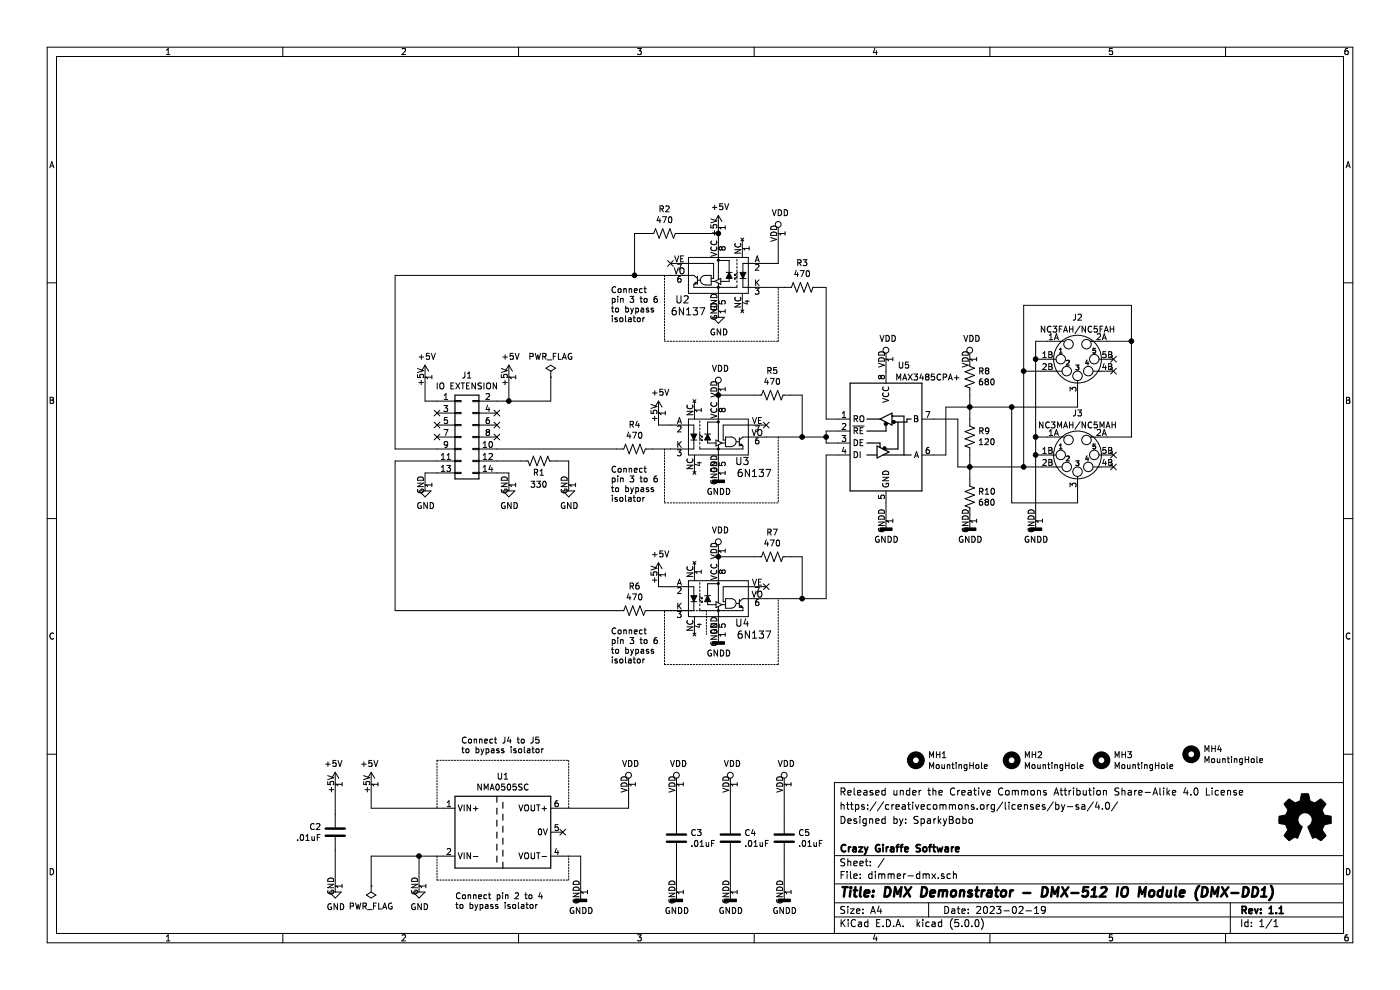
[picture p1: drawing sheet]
EESchema Schematic File Version 4
LIBS:dimmer-dmx-cache
EELAYER 26 0
EELAYER END
$Descr A4 11693 8268
encoding utf-8
Sheet 1 1
Title "DMX Demonstrator - DMX-512 IO Module (DMX-DD1)"
Date "2023-02-19"
Rev "1.1"
Comp "Crazy Giraffe Software"
Comment1 ""
Comment2 "Designed by: SparkyBobo"
Comment3 "https://creativecommons.org/licenses/by-sa/4.0/"
Comment4 "Released under the Creative Commons Attribution Share-Alike 4.0 License"
$EndDescr
$Comp
L power:GND #PWR0117
U 1 1
P 3500 7400
F 0 "#PWR0117" H 3500 7150 50  0001 C CNN
F 1 "GND" H 3505 7227 50  0000 C CNN
F 2 "" H 3500 7400 50  0001 C CNN
F 3 "" H 3500 7400 50  0001 C CNN
	1    3500 7400
	1    0    0    -1  
$EndComp
$Comp
L Device:C C2
U 1 1
P 2800 6950
F 0 "C2" H 2915 6996 50  0000 L CNN
F 1 ".01uF" H 2915 6905 50  0000 L CNN
F 2 "Capacitors:CAP-PTH-2.54" H 2838 6800 50  0001 C CNN
F 3 "~" H 2800 6950 50  0001 C CNN
	1    2800 6950
	-1   0    0    -1  
$EndComp
$Comp
L Device:C C3
U 1 1
P 5650 7000
F 0 "C3" H 5765 7046 50  0000 L CNN
F 1 ".01uF" H 5765 6955 50  0000 L CNN
F 2 "Capacitors:CAP-PTH-2.54" H 5688 6850 50  0001 C CNN
F 3 "~" H 5650 7000 50  0001 C CNN
	1    5650 7000
	1    0    0    -1  
$EndComp
$Comp
L Device:C C4
U 1 1
P 6100 7000
F 0 "C4" H 6215 7046 50  0000 L CNN
F 1 ".01uF" H 6215 6955 50  0000 L CNN
F 2 "Capacitors:CAP-PTH-2.54" H 6138 6850 50  0001 C CNN
F 3 "~" H 6100 7000 50  0001 C CNN
	1    6100 7000
	1    0    0    -1  
$EndComp
Wire Wire Line
	2800 7400 2800 7100
Wire Wire Line
	2800 6800 2800 6550
Wire Wire Line
	5650 6550 5650 6850
Wire Wire Line
	5650 7150 5650 7450
Wire Wire Line
	6100 7450 6100 7150
Wire Wire Line
	6100 6850 6100 6550
$Comp
L Graphic:Logo_Open_Hardware_Small #LOGO1
U 1 1
P 10900 6850
F 0 "#LOGO1" H 10900 7125 50  0001 C CNN
F 1 "Logo_Open_Hardware_Small" H 10900 6625 50  0001 C CNN
F 2 "" H 10900 6850 50  0001 C CNN
F 3 "~" H 10900 6850 50  0001 C CNN
	1    10900 6850
	1    0    0    -1  
$EndComp
$Comp
L dk_Optoisolators-Logic-Output:6N137 U2
U 1 1
P 6000 2300
F 0 "U2" H 6300 2100 60  0000 C CNN
F 1 "6N137" H 6250 2000 60  0000 C CNN
F 2 "Package_DIP:DIP-8_W7.62mm_Socket" H 6200 2500 60  0001 L CNN
F 3 "https://media.digikey.com/pdf/Data%20Sheets/Lite-On%20PDFs/6N137%20Series.pdf" H 6200 2600 60  0001 L CNN
F 4 "160-1791-ND" H 6200 2700 60  0001 L CNN "Digi-Key_PN"
F 5 "6N137" H 6200 2800 60  0001 L CNN "MPN"
F 6 "Isolators" H 6200 2900 60  0001 L CNN "Category"
F 7 "Optoisolators - Logic Output" H 6200 3000 60  0001 L CNN "Family"
F 8 "https://media.digikey.com/pdf/Data%20Sheets/Lite-On%20PDFs/6N137%20Series.pdf" H 6200 3100 60  0001 L CNN "DK_Datasheet_Link"
F 9 "/product-detail/en/lite-on-inc/6N137/160-1791-ND/1969175" H 6200 3200 60  0001 L CNN "DK_Detail_Page"
F 10 "OPTOISO 5KV 1CH OPEN COLL 8DIP" H 6200 3300 60  0001 L CNN "Description"
F 11 "Lite-On Inc." H 6200 3400 60  0001 L CNN "Manufacturer"
F 12 "Active" H 6200 3500 60  0001 L CNN "Status"
	1    6000 2300
	-1   0    0    -1  
$EndComp
$Comp
L Interface_UART:MAX3485 U5
U 1 1
P 7400 3600
F 0 "U5" H 7550 4150 50  0000 C CNN
F 1 "MAX3485CPA+" H 7750 4050 50  0000 C CNN
F 2 "Package_DIP:DIP-8_W7.62mm_Socket" H 7400 2900 50  0001 C CNN
F 3 "https://datasheets.maximintegrated.com/en/ds/MAX3483-MAX3491.pdf" H 7400 3650 50  0001 C CNN
	1    7400 3600
	1    0    0    -1  
$EndComp
$Comp
L dk_Optoisolators-Logic-Output:6N137 U3
U 1 1
P 6000 3650
F 0 "U3" H 6200 3450 60  0000 C CNN
F 1 "6N137" H 6300 3350 60  0000 C CNN
F 2 "Package_DIP:DIP-8_W7.62mm_Socket" H 6200 3850 60  0001 L CNN
F 3 "https://media.digikey.com/pdf/Data%20Sheets/Lite-On%20PDFs/6N137%20Series.pdf" H 6200 3950 60  0001 L CNN
F 4 "160-1791-ND" H 6200 4050 60  0001 L CNN "Digi-Key_PN"
F 5 "6N137" H 6200 4150 60  0001 L CNN "MPN"
F 6 "Isolators" H 6200 4250 60  0001 L CNN "Category"
F 7 "Optoisolators - Logic Output" H 6200 4350 60  0001 L CNN "Family"
F 8 "https://media.digikey.com/pdf/Data%20Sheets/Lite-On%20PDFs/6N137%20Series.pdf" H 6200 4450 60  0001 L CNN "DK_Datasheet_Link"
F 9 "/product-detail/en/lite-on-inc/6N137/160-1791-ND/1969175" H 6200 4550 60  0001 L CNN "DK_Detail_Page"
F 10 "OPTOISO 5KV 1CH OPEN COLL 8DIP" H 6200 4650 60  0001 L CNN "Description"
F 11 "Lite-On Inc." H 6200 4750 60  0001 L CNN "Manufacturer"
F 12 "Active" H 6200 4850 60  0001 L CNN "Status"
	1    6000 3650
	1    0    0    -1  
$EndComp
$Comp
L Device:R_US R3
U 1 1
P 6700 2400
F 0 "R3" V 6495 2400 50  0000 C CNN
F 1 "470" V 6586 2400 50  0000 C CNN
F 2 "Resistor_THT:R_Axial_DIN0207_L6.3mm_D2.5mm_P10.16mm_Horizontal" V 6740 2390 50  0001 C CNN
F 3 "~" H 6700 2400 50  0001 C CNN
	1    6700 2400
	0    1    1    0   
$EndComp
Wire Wire Line
	7000 3700 6900 3700
Wire Wire Line
	6900 3600 7000 3600
Wire Wire Line
	7000 3500 6900 3500
Wire Wire Line
	7000 3800 6900 3800
$Comp
L power:GNDD #PWR0105
U 1 1
P 7400 4350
F 0 "#PWR0105" H 7400 4100 50  0001 C CNN
F 1 "GNDD" H 7404 4195 50  0000 C CNN
F 2 "" H 7400 4350 50  0001 C CNN
F 3 "" H 7400 4350 50  0001 C CNN
	1    7400 4350
	1    0    0    -1  
$EndComp
$Comp
L power:VDD #PWR0106
U 1 1
P 7400 3000
F 0 "#PWR0106" H 7400 2850 50  0001 C CNN
F 1 "VDD" H 7417 3173 50  0000 C CNN
F 2 "" H 7400 3000 50  0001 C CNN
F 3 "" H 7400 3000 50  0001 C CNN
	1    7400 3000
	1    0    0    -1  
$EndComp
$Comp
L power:VDD #PWR0107
U 1 1
P 6500 1950
F 0 "#PWR0107" H 6500 1800 50  0001 C CNN
F 1 "VDD" H 6517 2123 50  0000 C CNN
F 2 "" H 6500 1950 50  0001 C CNN
F 3 "" H 6500 1950 50  0001 C CNN
	1    6500 1950
	1    0    0    -1  
$EndComp
NoConn ~ 6400 3550
$Comp
L Device:R_US R5
U 1 1
P 6450 3300
F 0 "R5" V 6245 3300 50  0000 C CNN
F 1 "470" V 6336 3300 50  0000 C CNN
F 2 "Resistor_THT:R_Axial_DIN0207_L6.3mm_D2.5mm_P10.16mm_Horizontal" V 6490 3290 50  0001 C CNN
F 3 "~" H 6450 3300 50  0001 C CNN
	1    6450 3300
	0    1    1    0   
$EndComp
Wire Wire Line
	6900 3650 6700 3650
Wire Wire Line
	6600 3300 6700 3300
Wire Wire Line
	6700 3300 6700 3650
Connection ~ 6700 3650
Wire Wire Line
	6000 3350 6000 3300
Wire Wire Line
	6300 3300 6000 3300
Connection ~ 6000 3300
Wire Wire Line
	6000 3300 6000 3250
$Comp
L power:VDD #PWR0108
U 1 1
P 6000 3250
F 0 "#PWR0108" H 6000 3100 50  0001 C CNN
F 1 "VDD" H 6017 3423 50  0000 C CNN
F 2 "" H 6000 3250 50  0001 C CNN
F 3 "" H 6000 3250 50  0001 C CNN
	1    6000 3250
	1    0    0    -1  
$EndComp
$Comp
L power:GNDD #PWR0109
U 1 1
P 6000 3950
F 0 "#PWR0109" H 6000 3700 50  0001 C CNN
F 1 "GNDD" H 6004 3795 50  0000 C CNN
F 2 "" H 6000 3950 50  0001 C CNN
F 3 "" H 6000 3950 50  0001 C CNN
	1    6000 3950
	1    0    0    -1  
$EndComp
$Comp
L power:GND #PWR0110
U 1 1
P 6000 2600
F 0 "#PWR0110" H 6000 2350 50  0001 C CNN
F 1 "GND" H 6005 2427 50  0000 C CNN
F 2 "" H 6000 2600 50  0001 C CNN
F 3 "" H 6000 2600 50  0001 C CNN
	1    6000 2600
	1    0    0    -1  
$EndComp
$Comp
L Device:R_US R2
U 1 1
P 5550 1950
F 0 "R2" V 5345 1950 50  0000 C CNN
F 1 "470" V 5436 1950 50  0000 C CNN
F 2 "Resistor_THT:R_Axial_DIN0207_L6.3mm_D2.5mm_P10.16mm_Horizontal" V 5590 1940 50  0001 C CNN
F 3 "~" H 5550 1950 50  0001 C CNN
	1    5550 1950
	0    1    1    0   
$EndComp
$Comp
L power:+5V #PWR0111
U 1 1
P 6000 1900
F 0 "#PWR0111" H 6000 1750 50  0001 C CNN
F 1 "+5V" H 6015 2073 50  0000 C CNN
F 2 "" H 6000 1900 50  0001 C CNN
F 3 "" H 6000 1900 50  0001 C CNN
	1    6000 1900
	1    0    0    -1  
$EndComp
Wire Wire Line
	5700 1950 6000 1950
Wire Wire Line
	6000 1950 6000 1900
Wire Wire Line
	6000 2000 6000 1950
Connection ~ 6000 1950
Wire Wire Line
	5400 1950 5300 1950
Wire Wire Line
	5300 1950 5300 2300
Connection ~ 5300 2300
$Comp
L dk_Optoisolators-Logic-Output:6N137 U4
U 1 1
P 6000 5000
F 0 "U4" H 6200 4800 60  0000 C CNN
F 1 "6N137" H 6300 4700 60  0000 C CNN
F 2 "Package_DIP:DIP-8_W7.62mm_Socket" H 6200 5200 60  0001 L CNN
F 3 "https://media.digikey.com/pdf/Data%20Sheets/Lite-On%20PDFs/6N137%20Series.pdf" H 6200 5300 60  0001 L CNN
F 4 "160-1791-ND" H 6200 5400 60  0001 L CNN "Digi-Key_PN"
F 5 "6N137" H 6200 5500 60  0001 L CNN "MPN"
F 6 "Isolators" H 6200 5600 60  0001 L CNN "Category"
F 7 "Optoisolators - Logic Output" H 6200 5700 60  0001 L CNN "Family"
F 8 "https://media.digikey.com/pdf/Data%20Sheets/Lite-On%20PDFs/6N137%20Series.pdf" H 6200 5800 60  0001 L CNN "DK_Datasheet_Link"
F 9 "/product-detail/en/lite-on-inc/6N137/160-1791-ND/1969175" H 6200 5900 60  0001 L CNN "DK_Detail_Page"
F 10 "OPTOISO 5KV 1CH OPEN COLL 8DIP" H 6200 6000 60  0001 L CNN "Description"
F 11 "Lite-On Inc." H 6200 6100 60  0001 L CNN "Manufacturer"
F 12 "Active" H 6200 6200 60  0001 L CNN "Status"
	1    6000 5000
	1    0    0    -1  
$EndComp
NoConn ~ 6400 4900
$Comp
L Device:R_US R7
U 1 1
P 6450 4650
F 0 "R7" V 6245 4650 50  0000 C CNN
F 1 "470" V 6336 4650 50  0000 C CNN
F 2 "Resistor_THT:R_Axial_DIN0207_L6.3mm_D2.5mm_P10.16mm_Horizontal" V 6490 4640 50  0001 C CNN
F 3 "~" H 6450 4650 50  0001 C CNN
	1    6450 4650
	0    1    1    0   
$EndComp
Wire Wire Line
	6900 5000 6700 5000
Wire Wire Line
	6600 4650 6700 4650
Wire Wire Line
	6700 4650 6700 5000
Connection ~ 6700 5000
Wire Wire Line
	6000 4700 6000 4650
Wire Wire Line
	6300 4650 6000 4650
Connection ~ 6000 4650
Wire Wire Line
	6000 4650 6000 4600
$Comp
L power:VDD #PWR0112
U 1 1
P 6000 4600
F 0 "#PWR0112" H 6000 4450 50  0001 C CNN
F 1 "VDD" H 6017 4773 50  0000 C CNN
F 2 "" H 6000 4600 50  0001 C CNN
F 3 "" H 6000 4600 50  0001 C CNN
	1    6000 4600
	1    0    0    -1  
$EndComp
$Comp
L power:GNDD #PWR0113
U 1 1
P 6000 5300
F 0 "#PWR0113" H 6000 5050 50  0001 C CNN
F 1 "GNDD" H 6004 5145 50  0000 C CNN
F 2 "" H 6000 5300 50  0001 C CNN
F 3 "" H 6000 5300 50  0001 C CNN
	1    6000 5300
	1    0    0    -1  
$EndComp
$Comp
L power:+5V #PWR0114
U 1 1
P 5500 3450
F 0 "#PWR0114" H 5500 3300 50  0001 C CNN
F 1 "+5V" H 5515 3623 50  0000 C CNN
F 2 "" H 5500 3450 50  0001 C CNN
F 3 "" H 5500 3450 50  0001 C CNN
	1    5500 3450
	1    0    0    -1  
$EndComp
$Comp
L power:+5V #PWR0115
U 1 1
P 5500 4800
F 0 "#PWR0115" H 5500 4650 50  0001 C CNN
F 1 "+5V" H 5515 4973 50  0000 C CNN
F 2 "" H 5500 4800 50  0001 C CNN
F 3 "" H 5500 4800 50  0001 C CNN
	1    5500 4800
	1    0    0    -1  
$EndComp
Wire Wire Line
	5600 3550 5500 3550
Wire Wire Line
	5500 3550 5500 3450
Wire Wire Line
	5600 4900 5500 4900
Wire Wire Line
	5500 4900 5500 4800
$Comp
L Device:R_US R6
U 1 1
P 5300 5100
F 0 "R6" V 5095 5100 50  0000 C CNN
F 1 "470" V 5186 5100 50  0000 C CNN
F 2 "Resistor_THT:R_Axial_DIN0207_L6.3mm_D2.5mm_P10.16mm_Horizontal" V 5340 5090 50  0001 C CNN
F 3 "~" H 5300 5100 50  0001 C CNN
	1    5300 5100
	0    1    1    0   
$EndComp
$Comp
L Device:R_US R4
U 1 1
P 5300 3750
F 0 "R4" V 5095 3750 50  0000 C CNN
F 1 "470" V 5186 3750 50  0000 C CNN
F 2 "Resistor_THT:R_Axial_DIN0207_L6.3mm_D2.5mm_P10.16mm_Horizontal" V 5340 3740 50  0001 C CNN
F 3 "~" H 5300 3750 50  0001 C CNN
	1    5300 3750
	0    1    1    0   
$EndComp
$Comp
L Device:R_US R10
U 1 1
P 8100 4150
F 0 "R10" H 8168 4196 50  0000 L CNN
F 1 "680" H 8168 4105 50  0000 L CNN
F 2 "Resistor_THT:R_Axial_DIN0207_L6.3mm_D2.5mm_P10.16mm_Horizontal" V 8140 4140 50  0001 C CNN
F 3 "~" H 8100 4150 50  0001 C CNN
	1    8100 4150
	1    0    0    -1  
$EndComp
Wire Wire Line
	6900 3700 6900 3650
Wire Wire Line
	6900 3600 6900 3650
Connection ~ 6900 3650
Wire Wire Line
	6900 3800 6900 5000
$Comp
L Device:R_US R9
U 1 1
P 8100 3650
F 0 "R9" H 8032 3604 50  0000 R CNN
F 1 "120" H 8032 3695 50  0000 R CNN
F 2 "Resistor_THT:R_Axial_DIN0207_L6.3mm_D2.5mm_P10.16mm_Horizontal" V 8140 3640 50  0001 C CNN
F 3 "~" H 8100 3650 50  0001 C CNN
	1    8100 3650
	-1   0    0    1   
$EndComp
$Comp
L Device:R_US R8
U 1 1
P 8100 3150
F 0 "R8" H 8032 3104 50  0000 R CNN
F 1 "680" H 8032 3195 50  0000 R CNN
F 2 "Resistor_THT:R_Axial_DIN0207_L6.3mm_D2.5mm_P10.16mm_Horizontal" V 8140 3140 50  0001 C CNN
F 3 "~" H 8100 3150 50  0001 C CNN
	1    8100 3150
	-1   0    0    1   
$EndComp
Wire Wire Line
	8100 3300 8100 3400
Wire Wire Line
	8100 3400 8100 3500
Connection ~ 8100 3400
Wire Wire Line
	7800 3800 7900 3800
Wire Wire Line
	8000 3900 8100 3900
Wire Wire Line
	8100 3900 8100 3800
Wire Wire Line
	8100 3900 8100 4000
Connection ~ 8100 3900
$Comp
L power:VDD #PWR0116
U 1 1
P 8100 3000
F 0 "#PWR0116" H 8100 2850 50  0001 C CNN
F 1 "VDD" H 8117 3173 50  0000 C CNN
F 2 "" H 8100 3000 50  0001 C CNN
F 3 "" H 8100 3000 50  0001 C CNN
	1    8100 3000
	1    0    0    -1  
$EndComp
$Comp
L power:GNDD #PWR0118
U 1 1
P 8100 4350
F 0 "#PWR0118" H 8100 4100 50  0001 C CNN
F 1 "GNDD" H 8104 4195 50  0000 C CNN
F 2 "" H 8100 4350 50  0001 C CNN
F 3 "" H 8100 4350 50  0001 C CNN
	1    8100 4350
	1    0    0    -1  
$EndComp
Wire Wire Line
	9000 4100 9000 4200
Wire Wire Line
	8700 3900 8550 3900
Wire Wire Line
	8000 3500 8000 3900
Wire Wire Line
	7800 3500 8000 3500
Wire Wire Line
	7900 3800 7900 3400
Wire Wire Line
	7900 3400 8100 3400
Wire Wire Line
	8450 4200 9000 4200
Wire Wire Line
	8700 3800 8650 3800
$Comp
L power:GNDD #PWR0119
U 1 1
P 8650 4350
F 0 "#PWR0119" H 8650 4100 50  0001 C CNN
F 1 "GNDD" H 8654 4195 50  0000 C CNN
F 2 "" H 8650 4350 50  0001 C CNN
F 3 "" H 8650 4350 50  0001 C CNN
	1    8650 4350
	1    0    0    -1  
$EndComp
NoConn ~ 9300 3800
NoConn ~ 9300 3900
Wire Wire Line
	7400 4350 7400 4200
Wire Wire Line
	7400 3100 7400 3000
$Comp
L power:VDD #PWR0120
U 1 1
P 6100 6550
F 0 "#PWR0120" H 6100 6400 50  0001 C CNN
F 1 "VDD" H 6117 6723 50  0000 C CNN
F 2 "" H 6100 6550 50  0001 C CNN
F 3 "" H 6100 6550 50  0001 C CNN
	1    6100 6550
	1    0    0    -1  
$EndComp
$Comp
L power:GNDD #PWR0121
U 1 1
P 6100 7450
F 0 "#PWR0121" H 6100 7200 50  0001 C CNN
F 1 "GNDD" H 6104 7295 50  0000 C CNN
F 2 "" H 6100 7450 50  0001 C CNN
F 3 "" H 6100 7450 50  0001 C CNN
	1    6100 7450
	1    0    0    -1  
$EndComp
$Comp
L power:VDD #PWR0122
U 1 1
P 5650 6550
F 0 "#PWR0122" H 5650 6400 50  0001 C CNN
F 1 "VDD" H 5667 6723 50  0000 C CNN
F 2 "" H 5650 6550 50  0001 C CNN
F 3 "" H 5650 6550 50  0001 C CNN
	1    5650 6550
	1    0    0    -1  
$EndComp
$Comp
L power:GNDD #PWR0123
U 1 1
P 5650 7450
F 0 "#PWR0123" H 5650 7200 50  0001 C CNN
F 1 "GNDD" H 5654 7295 50  0000 C CNN
F 2 "" H 5650 7450 50  0001 C CNN
F 3 "" H 5650 7450 50  0001 C CNN
	1    5650 7450
	1    0    0    -1  
$EndComp
$Comp
L power:GNDD #PWR0125
U 1 1
P 4850 7450
F 0 "#PWR0125" H 4850 7200 50  0001 C CNN
F 1 "GNDD" H 4854 7295 50  0000 C CNN
F 2 "" H 4850 7450 50  0001 C CNN
F 3 "" H 4850 7450 50  0001 C CNN
	1    4850 7450
	1    0    0    -1  
$EndComp
$Comp
L power:VDD #PWR0126
U 1 1
P 5250 6550
F 0 "#PWR0126" H 5250 6400 50  0001 C CNN
F 1 "VDD" H 5267 6723 50  0000 C CNN
F 2 "" H 5250 6550 50  0001 C CNN
F 3 "" H 5250 6550 50  0001 C CNN
	1    5250 6550
	1    0    0    -1  
$EndComp
Wire Wire Line
	5250 6550 5250 6750
Wire Wire Line
	4700 7150 4850 7150
NoConn ~ 4700 6950
$Comp
L Regulator_Switching:NMA0505SC U1
U 1 1
P 4200 6950
F 0 "U1" H 4200 7417 50  0000 C CNN
F 1 "NMA0505SC" H 4200 7326 50  0000 C CNN
F 2 "footprints:Converter_DCDC_muRata_NMAxxxxSC_THT_Bypass" H 4200 6600 50  0001 C CIN
F 3 "http://power.murata.com/data/power/ncl/kdc_nma.pdf" H 4200 6950 50  0001 C CNN
	1    4200 6950
	1    0    0    -1  
$EndComp
$Comp
L power:PWR_FLAG #FLG0102
U 1 1
P 3100 7400
F 0 "#FLG0102" H 3100 7475 50  0001 C CNN
F 1 "PWR_FLAG" H 3100 7573 50  0000 C CNN
F 2 "" H 3100 7400 50  0001 C CNN
F 3 "~" H 3100 7400 50  0001 C CNN
	1    3100 7400
	-1   0    0    1   
$EndComp
$Comp
L power:+5V #PWR0127
U 1 1
P 3100 6550
F 0 "#PWR0127" H 3100 6400 50  0001 C CNN
F 1 "+5V" H 3115 6723 50  0000 C CNN
F 2 "" H 3100 6550 50  0001 C CNN
F 3 "" H 3100 6550 50  0001 C CNN
	1    3100 6550
	-1   0    0    -1  
$EndComp
Wire Wire Line
	3100 6550 3100 6750
Wire Wire Line
	3100 7400 3100 7150
Wire Wire Line
	3100 7150 3500 7150
Connection ~ 3500 7150
Wire Wire Line
	3500 7150 3700 7150
NoConn ~ 5600 2200
$Comp
L Device:C C5
U 1 1
P 6550 7000
F 0 "C5" H 6665 7046 50  0000 L CNN
F 1 ".01uF" H 6665 6955 50  0000 L CNN
F 2 "Capacitors:CAP-PTH-2.54" H 6588 6850 50  0001 C CNN
F 3 "~" H 6550 7000 50  0001 C CNN
	1    6550 7000
	1    0    0    -1  
$EndComp
Wire Wire Line
	6550 7450 6550 7150
Wire Wire Line
	6550 6850 6550 6550
$Comp
L power:GNDD #PWR0128
U 1 1
P 6550 7450
F 0 "#PWR0128" H 6550 7200 50  0001 C CNN
F 1 "GNDD" H 6554 7295 50  0000 C CNN
F 2 "" H 6550 7450 50  0001 C CNN
F 3 "" H 6550 7450 50  0001 C CNN
	1    6550 7450
	1    0    0    -1  
$EndComp
$Comp
L power:VDD #PWR0129
U 1 1
P 6550 6550
F 0 "#PWR0129" H 6550 6400 50  0001 C CNN
F 1 "VDD" H 6567 6723 50  0000 C CNN
F 2 "" H 6550 6550 50  0001 C CNN
F 3 "" H 6550 6550 50  0001 C CNN
	1    6550 6550
	1    0    0    -1  
$EndComp
$Comp
L power:+5V #PWR0130
U 1 1
P 2800 6550
F 0 "#PWR0130" H 2800 6400 50  0001 C CNN
F 1 "+5V" H 2815 6723 50  0000 C CNN
F 2 "" H 2800 6550 50  0001 C CNN
F 3 "" H 2800 6550 50  0001 C CNN
	1    2800 6550
	-1   0    0    -1  
$EndComp
$Comp
L power:GND #PWR0124
U 1 1
P 2800 7400
F 0 "#PWR0124" H 2800 7150 50  0001 C CNN
F 1 "GND" H 2805 7227 50  0000 C CNN
F 2 "" H 2800 7400 50  0001 C CNN
F 3 "" H 2800 7400 50  0001 C CNN
	1    2800 7400
	1    0    0    -1  
$EndComp
Connection ~ 8550 3900
Wire Wire Line
	8450 4200 8450 3400
Wire Wire Line
	9000 3300 9000 3400
Wire Wire Line
	9000 3400 8450 3400
Connection ~ 8450 3400
Wire Wire Line
	8100 3400 8450 3400
Wire Wire Line
	8100 3900 8550 3900
$Comp
L parts.library:XLR-3-5 J3
U 1 1
P 9000 3800
F 0 "J3" H 9000 4150 50  0000 C CNN
F 1 "NC3MAH/NC5MAH" H 9000 4050 50  0000 C CNN
F 2 "footprints:NEUTRIK-NC3MAH-NC5MAH" H 9000 3800 50  0001 C CNN
F 3 " ~" H 9000 3800 50  0001 C CNN
	1    9000 3800
	1    0    0    -1  
$EndComp
$Comp
L parts.library:XLR-3-5 J2
U 1 1
P 9000 3000
F 0 "J2" H 9000 3350 50  0000 C CNN
F 1 "NC3FAH/NC5FAH" H 9000 3250 50  0000 C CNN
F 2 "footprints:NEUTRIK-NC3FAH-NC5FAH" H 9000 3000 50  0001 C CNN
F 3 " ~" H 9000 3000 50  0001 C CNN
	1    9000 3000
	1    0    0    -1  
$EndComp
NoConn ~ 9300 3100
NoConn ~ 9300 3000
Wire Wire Line
	8700 3100 8550 3100
Wire Wire Line
	8550 3100 8550 3900
Wire Wire Line
	8650 3800 8650 3650
Wire Wire Line
	8650 3000 8700 3000
Connection ~ 8650 3800
Wire Wire Line
	8650 3000 8650 2850
Wire Wire Line
	8650 2850 8750 2850
Connection ~ 8650 3000
Wire Wire Line
	9250 2850 9450 2850
Wire Wire Line
	9450 2850 9450 3650
Wire Wire Line
	9250 3650 9450 3650
Wire Wire Line
	8750 3650 8650 3650
Connection ~ 8650 3650
Wire Wire Line
	8650 3650 8650 3000
Wire Wire Line
	8650 3800 8650 4350
Wire Wire Line
	8550 3100 8550 2550
Wire Wire Line
	8550 2550 9450 2550
Wire Wire Line
	9450 2550 9450 2850
Connection ~ 8550 3100
Connection ~ 9450 2850
Wire Wire Line
	8100 4350 8100 4300
Wire Wire Line
	3500 7150 3500 7400
Wire Wire Line
	6400 2200 6500 2200
Text Notes 5100 2700 0    50   ~ 0
Connect\npin 3 to 6\nto bypass\nisolator
Text Notes 5100 4200 0    50   ~ 0
Connect\npin 3 to 6\nto bypass\nisolator
Text Notes 5100 5550 0    50   ~ 0
Connect\npin 3 to 6\nto bypass\nisolator
Wire Notes Line
	5550 5550 6500 5550
Wire Notes Line
	3650 6350 4750 6350
Text Notes 3850 6300 0    50   ~ 0
Connect J4 to J5\nto bypass isolator
Text Notes 3800 7600 0    50   ~ 0
Connect pin 2 to 4\nto bypass isolator
Wire Notes Line
	3650 7150 3650 7350
Wire Notes Line
	3650 7350 4750 7350
Wire Notes Line
	4750 7350 4750 7150
Wire Wire Line
	6850 2400 6900 2400
Wire Wire Line
	6500 2200 6500 1950
Wire Wire Line
	4700 6750 5250 6750
Wire Wire Line
	3100 6750 3700 6750
Wire Notes Line
	4750 6350 4750 6750
Wire Notes Line
	3650 6350 3650 6750
Wire Wire Line
	6900 2400 6900 3500
Wire Wire Line
	6400 2400 6550 2400
Wire Wire Line
	5300 2300 5600 2300
Wire Wire Line
	5450 3750 5600 3750
Wire Wire Line
	6400 3650 6700 3650
Wire Wire Line
	6400 5000 6700 5000
Wire Wire Line
	5450 5100 5600 5100
Wire Notes Line
	5550 5550 5550 5100
Wire Notes Line
	5550 5100 5900 5100
Wire Notes Line
	5900 5100 5900 5300
Wire Notes Line
	6500 5550 6500 5000
Wire Notes Line
	6500 3650 6500 4200
Wire Notes Line
	5550 3750 5550 4200
Wire Notes Line
	5550 2300 5550 2850
Wire Notes Line
	5550 2850 6500 2850
Wire Notes Line
	6500 2850 6500 2400
Wire Notes Line
	5550 4200 6500 4200
$Comp
L Connector_Generic:Conn_02x07_Odd_Even J1
U 1 1
P 3850 3650
F 0 "J1" H 3900 4167 50  0000 C CNN
F 1 "IO EXTENSION" H 3900 4076 50  0000 C CNN
F 2 "Connector_IDC:IDC-Header_2x07_P2.54mm_Horizontal" H 3850 3650 50  0001 C CNN
F 3 "~" H 3850 3650 50  0001 C CNN
	1    3850 3650
	1    0    0    -1  
$EndComp
$Comp
L power:+5V #PWR0101
U 1 1
P 4250 3150
F 0 "#PWR0101" H 4250 3000 50  0001 C CNN
F 1 "+5V" H 4265 3323 50  0000 C CNN
F 2 "" H 4250 3150 50  0001 C CNN
F 3 "" H 4250 3150 50  0001 C CNN
	1    4250 3150
	1    0    0    -1  
$EndComp
$Comp
L power:+5V #PWR0102
U 1 1
P 3550 3150
F 0 "#PWR0102" H 3550 3000 50  0001 C CNN
F 1 "+5V" H 3565 3323 50  0000 C CNN
F 2 "" H 3550 3150 50  0001 C CNN
F 3 "" H 3550 3150 50  0001 C CNN
	1    3550 3150
	1    0    0    -1  
$EndComp
$Comp
L power:GND #PWR0103
U 1 1
P 3550 4050
F 0 "#PWR0103" H 3550 3800 50  0001 C CNN
F 1 "GND" H 3555 3877 50  0000 C CNN
F 2 "" H 3550 4050 50  0001 C CNN
F 3 "" H 3550 4050 50  0001 C CNN
	1    3550 4050
	1    0    0    -1  
$EndComp
$Comp
L power:GND #PWR0104
U 1 1
P 4250 4050
F 0 "#PWR0104" H 4250 3800 50  0001 C CNN
F 1 "GND" H 4255 3877 50  0000 C CNN
F 2 "" H 4250 4050 50  0001 C CNN
F 3 "" H 4250 4050 50  0001 C CNN
	1    4250 4050
	1    0    0    -1  
$EndComp
NoConn ~ 3650 3450
NoConn ~ 3650 3550
NoConn ~ 3650 3650
NoConn ~ 4150 3450
NoConn ~ 4150 3550
NoConn ~ 4150 3650
Wire Wire Line
	4150 3350 4250 3350
Wire Wire Line
	4250 3350 4250 3150
Wire Wire Line
	3650 3350 3550 3350
Wire Wire Line
	3550 3350 3550 3150
Wire Wire Line
	3550 4050 3550 3950
Wire Wire Line
	3550 3950 3650 3950
Wire Wire Line
	4150 3950 4250 3950
Wire Wire Line
	4250 3950 4250 4050
Wire Wire Line
	3300 3850 3650 3850
Wire Wire Line
	3650 3750 3300 3750
Wire Wire Line
	3300 3750 3300 2300
Wire Wire Line
	3300 2300 5300 2300
Wire Wire Line
	3300 5100 5150 5100
Wire Wire Line
	3300 5100 3300 3850
Wire Wire Line
	4150 3750 5150 3750
$Comp
L Device:R_US R1
U 1 1
P 4500 3850
F 0 "R1" V 4400 3850 50  0000 C CNN
F 1 "330" V 4300 3850 50  0000 C CNN
F 2 "Resistor_THT:R_Axial_DIN0207_L6.3mm_D2.5mm_P10.16mm_Horizontal" V 4540 3840 50  0001 C CNN
F 3 "~" H 4500 3850 50  0001 C CNN
	1    4500 3850
	0    1    -1   0   
$EndComp
Wire Wire Line
	4150 3850 4350 3850
Wire Wire Line
	4650 3850 4750 3850
Wire Wire Line
	4750 3850 4750 4050
$Comp
L power:GND #PWR0131
U 1 1
P 4750 4050
F 0 "#PWR0131" H 4750 3800 50  0001 C CNN
F 1 "GND" H 4755 3877 50  0000 C CNN
F 2 "" H 4750 4050 50  0001 C CNN
F 3 "" H 4750 4050 50  0001 C CNN
	1    4750 4050
	1    0    0    -1  
$EndComp
$Comp
L Mechanical:MountingHole MH1
U 1 1
P 7650 6350
F 0 "MH1" H 7750 6396 50  0000 L CNN
F 1 "MountingHole" H 7750 6305 50  0000 L CNN
F 2 "MountingHole:MountingHole_3.2mm_M3" H 7650 6350 50  0001 C CNN
F 3 "~" H 7650 6350 50  0001 C CNN
	1    7650 6350
	1    0    0    -1  
$EndComp
$Comp
L Mechanical:MountingHole MH2
U 1 1
P 8450 6350
F 0 "MH2" H 8550 6396 50  0000 L CNN
F 1 "MountingHole" H 8550 6305 50  0000 L CNN
F 2 "MountingHole:MountingHole_3.2mm_M3" H 8450 6350 50  0001 C CNN
F 3 "~" H 8450 6350 50  0001 C CNN
	1    8450 6350
	1    0    0    -1  
$EndComp
$Comp
L Mechanical:MountingHole MH3
U 1 1
P 9200 6350
F 0 "MH3" H 9300 6396 50  0000 L CNN
F 1 "MountingHole" H 9300 6305 50  0000 L CNN
F 2 "MountingHole:MountingHole_3.2mm_M3" H 9200 6350 50  0001 C CNN
F 3 "~" H 9200 6350 50  0001 C CNN
	1    9200 6350
	1    0    0    -1  
$EndComp
$Comp
L Mechanical:MountingHole MH4
U 1 1
P 9950 6300
F 0 "MH4" H 10050 6346 50  0000 L CNN
F 1 "MountingHole" H 10050 6255 50  0000 L CNN
F 2 "MountingHole:MountingHole_3.2mm_M3" H 9950 6300 50  0001 C CNN
F 3 "~" H 9950 6300 50  0001 C CNN
	1    9950 6300
	1    0    0    -1  
$EndComp
Wire Wire Line
	4850 7150 4850 7450
$Comp
L power:PWR_FLAG #FLG0103
U 1 1
P 4600 3150
F 0 "#FLG0103" H 4600 3225 50  0001 C CNN
F 1 "PWR_FLAG" H 4600 3323 50  0000 C CNN
F 2 "" H 4600 3150 50  0001 C CNN
F 3 "~" H 4600 3150 50  0001 C CNN
	1    4600 3150
	1    0    0    -1  
$EndComp
Wire Wire Line
	4600 3150 4600 3350
Wire Wire Line
	4600 3350 4250 3350
Connection ~ 4250 3350
$EndSCHEMATC
